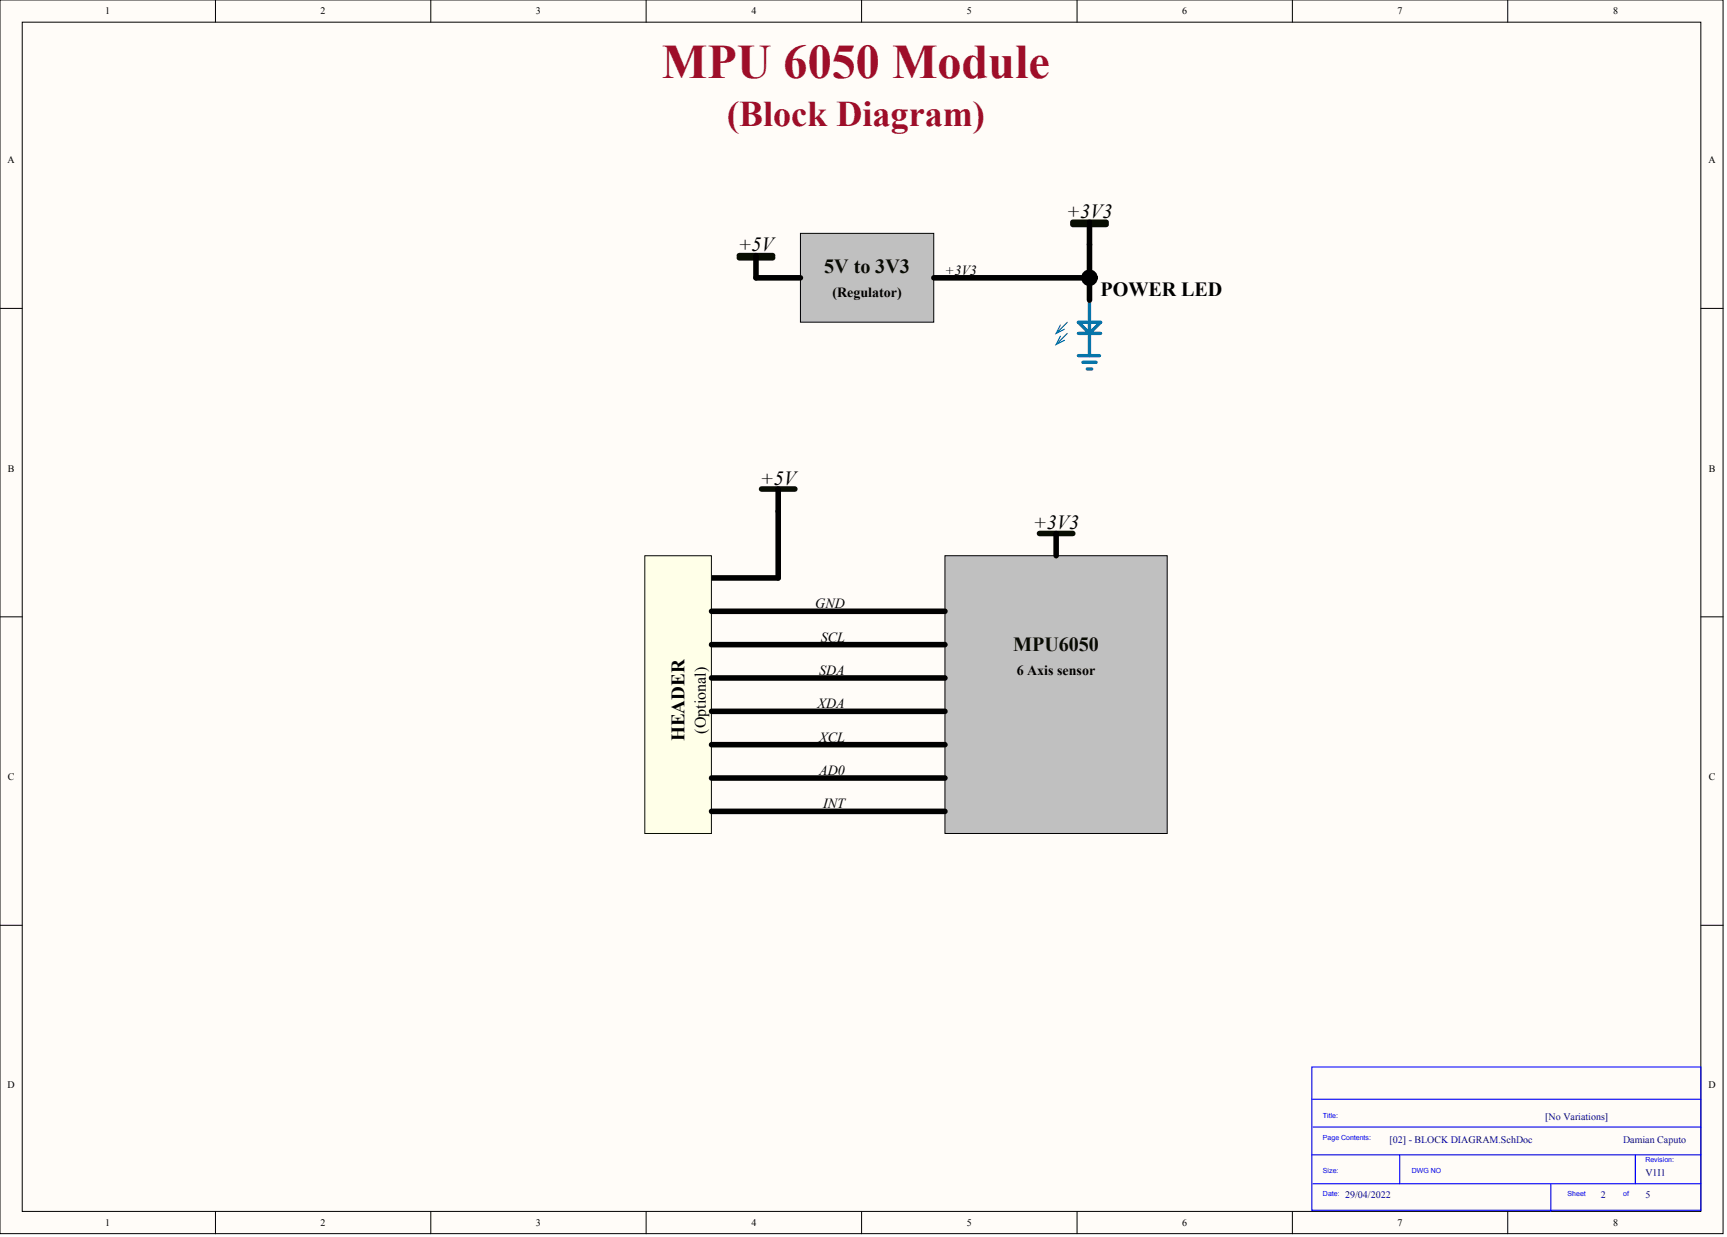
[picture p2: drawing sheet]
<svg xmlns="http://www.w3.org/2000/svg" width="328mm" height="235mm" viewBox="0 0 328 235" stroke-linecap="round" stroke-linejoin="round" font-family="sans-serif">
<g fill="#fffcf8" stroke="#000" stroke-width=".19">
<path d="M0 0h327.3v234.3h-327.3z"/>
<path d="M4.2 4.2h318.9v225.9h-318.9z"/>
</g>
<g fill="none" stroke="#000" stroke-width=".19">
<path d="M40.9 0v4.2M81.8 0v4.2M122.7 0v4.2M163.7 0v4.2M204.6 0v4.2M245.5 0v4.2M286.4 0v4.2M0 58.6h4.2M323.1 58.6h4.3M0 117.2h4.2M323.1 117.2h4.3M0 175.7h4.2"/>
<path d="M323.1 175.7h4.3M40.9 230.1v4.2M81.8 230.1v4.2M122.7 230.1v4.2M163.7 230.1v4.2M204.6 230.1v4.2M245.5 230.1v4.2M286.4 230.1v4.2"/>
</g>
<path d="M249.2 202.7h73.9v27.2h-73.9zM249.2 208.8h73.9M249.2 219.3h73.9M249.4 214.1h73.7M265.9 219.3v5.5M310.7 219.3v5.5M249.4 224.8h73.7M294.6 224.8v5.3" fill="none" stroke="#00f" stroke-width=".21"/>
<path d="M179.5 105.6h42.2v52.7h-42.2z" fill="#c0c0c0" stroke="#000" stroke-width=".19"/>
<path d="M197.5 101.3h6.3" fill="none" stroke="#080d02" stroke-width="1.1"/>
<path d="M200.6 101.3v4.3" fill="none" stroke="#000" stroke-width="1.1"/>
<path d="M152.1 44.3h25.3v16.9h-25.3z" fill="#c0c0c0" stroke="#000" stroke-width=".19"/>
<path d="M140.4 48.5h6.4M140.4 49h6.4M203.8 42.2h6.3M203.8 42.6h6.3" fill="none" stroke="#080d02" stroke-width="1.1"/>
<path d="M143.6 48.5v4.3h8.5M177.4 52.8h29.6M207 42.2v4.2M135.2 109.8h12.6" fill="none" stroke="#000" stroke-width="1.1"/>
<path d="M207 57v10.5M204.9 63.3h4.2M204.9 61.2h4.2l-2.1 2.1z" fill="none" stroke="#0075ad" stroke-width=".63"/>
<path d="M201.4 61.7l-.8 1.6 1.6-.8M201.4 63.9l-.8 1.5 1.6-.8M202.8 61.2l-2.2 2.1M202.8 63.3l-2.2 2.1" fill="none" stroke="#0075ad" stroke-width=".21"/>
<path d="M122.5 105.6h12.6v52.7h-12.6z" fill="#ffffe8" stroke="#080d02" stroke-width=".19"/>
<path d="M207 46.4v10.6M147.8 92.9v16.9M135.2 116.1h44.3M135.2 122.4h44.3M135.2 128.8h44.3M135.2 135.1h44.3M135.2 141.4h44.3M135.2 147.8h44.3M135.2 154.1h44.3" fill="none" stroke="#000" stroke-width="1.1"/>
<circle cx="207" cy="52.8" r="1.05" fill="#000" stroke="#000" stroke-width="1.1"/>
<path d="M204.9 67.5h4M205.7 68.8h2.5M206.6 70.1h.8" fill="none" stroke="#0075ad" stroke-width=".63"/>
<path d="M144.7 92.9h6.3" fill="none" stroke="#080d02" stroke-width="1.1"/>
<text font-size="9.1" fill="#9e0e29" x="125.7" y="14.9">MPU 6050 Module</text>
<text font-size="6.9" fill="#9e0e29" x="138.1" y="23.8">(Block Diagram)</text>
<g font-size="3.8">
<text x="202.6" y="41.4">+3V3</text>
<text x="140.2" y="47.7">+5V</text>
<text x="209.1" y="56.2">POWER LED</text>
<text x="144.4" y="92.1">+5V</text>
<text x="196.3" y="100.5">+3V3</text>
</g>
<g font-size="3.8" fill="#080d02">
<text x="156.6" y="51.9">5V to 3V3</text>
<text x="192.5" y="123.7">MPU6050</text>
</g>
<text font-size="3.6" x="130.1" y="140.7" transform="rotate(-90 130.1 140.7)">HEADER</text>
<text font-size="3" x="134.1" y="139.4" transform="rotate(-90 134.1 139.4)">(Optional)</text>
<g font-size="2.7">
<text x="179.5" y="52.2">+3V3</text>
<text x="158.1" y="56.4">(Regulator)</text>
<text x="154.9" y="115.5">GND</text>
<text x="155.9" y="121.9">SCL</text>
<text x="155.6" y="128.2">SDA</text>
<text x="193.1" y="128.2">6 Axis sensor</text>
<text x="155.3" y="134.5">XDA</text>
<text x="155.6" y="140.9">XCL</text>
<text x="155.6" y="147.2">AD0</text>
<text x="156.4" y="153.5">INT</text>
</g>
<g font-size="1.9">
<text x="20" y="2.7">1</text>
<text x="60.9" y="2.7">2</text>
<text x="101.8" y="2.7">3</text>
<text x="142.7" y="2.7">4</text>
<text x="183.7" y="2.7">5</text>
<text x="224.6" y="2.7">6</text>
<text x="265.5" y="2.7">7</text>
<text x="306.4" y="2.7">8</text>
<text x="1.4" y="31">A</text>
<text x="324.5" y="31">A</text>
<text x="1.5" y="89.6">B</text>
<text x="324.6" y="89.6">B</text>
<text x="1.5" y="148.2">C</text>
<text x="324.6" y="148.2">C</text>
<text x="1.4" y="206.7">D</text>
<text x="324.5" y="206.7">D</text>
<text x="20" y="232.9">1</text>
<text x="60.9" y="232.9">2</text>
<text x="101.8" y="232.9">3</text>
<text x="142.7" y="232.9">4</text>
<text x="183.7" y="232.9">5</text>
<text x="224.6" y="232.9">6</text>
<text x="265.5" y="232.9">7</text>
<text x="306.4" y="232.9">8</text>
</g>
<g font-size="1.9" fill="#000080">
<text x="293.6" y="212.8">[No Variations]</text>
<text x="264" y="217">[02] - BLOCK DIAGRAM.SchDoc</text>
<text x="308.4" y="217">Damian Caputo</text>
<text x="255.6" y="227.6">29/04/2022</text>
<text x="304.1" y="227.6">2</text>
<text x="312.6" y="223.4">V1I1</text>
<text x="312.6" y="227.6">5</text>
</g>
<g font-size="1.3" fill="#00f">
<text x="251.3" y="212.3">Title:</text>
<text x="251.3" y="216.5">Page Contents:</text>
<text x="312.6" y="220.8">Revision:</text>
<text x="251.3" y="222.9">Size:</text>
<text x="251.3" y="227.1">Date:</text>
<text x="268.2" y="222.9">DWG NO</text>
<text x="297.8" y="227.1">Sheet</text>
<text x="308.4" y="227.1">of</text>
</g>
</svg>
